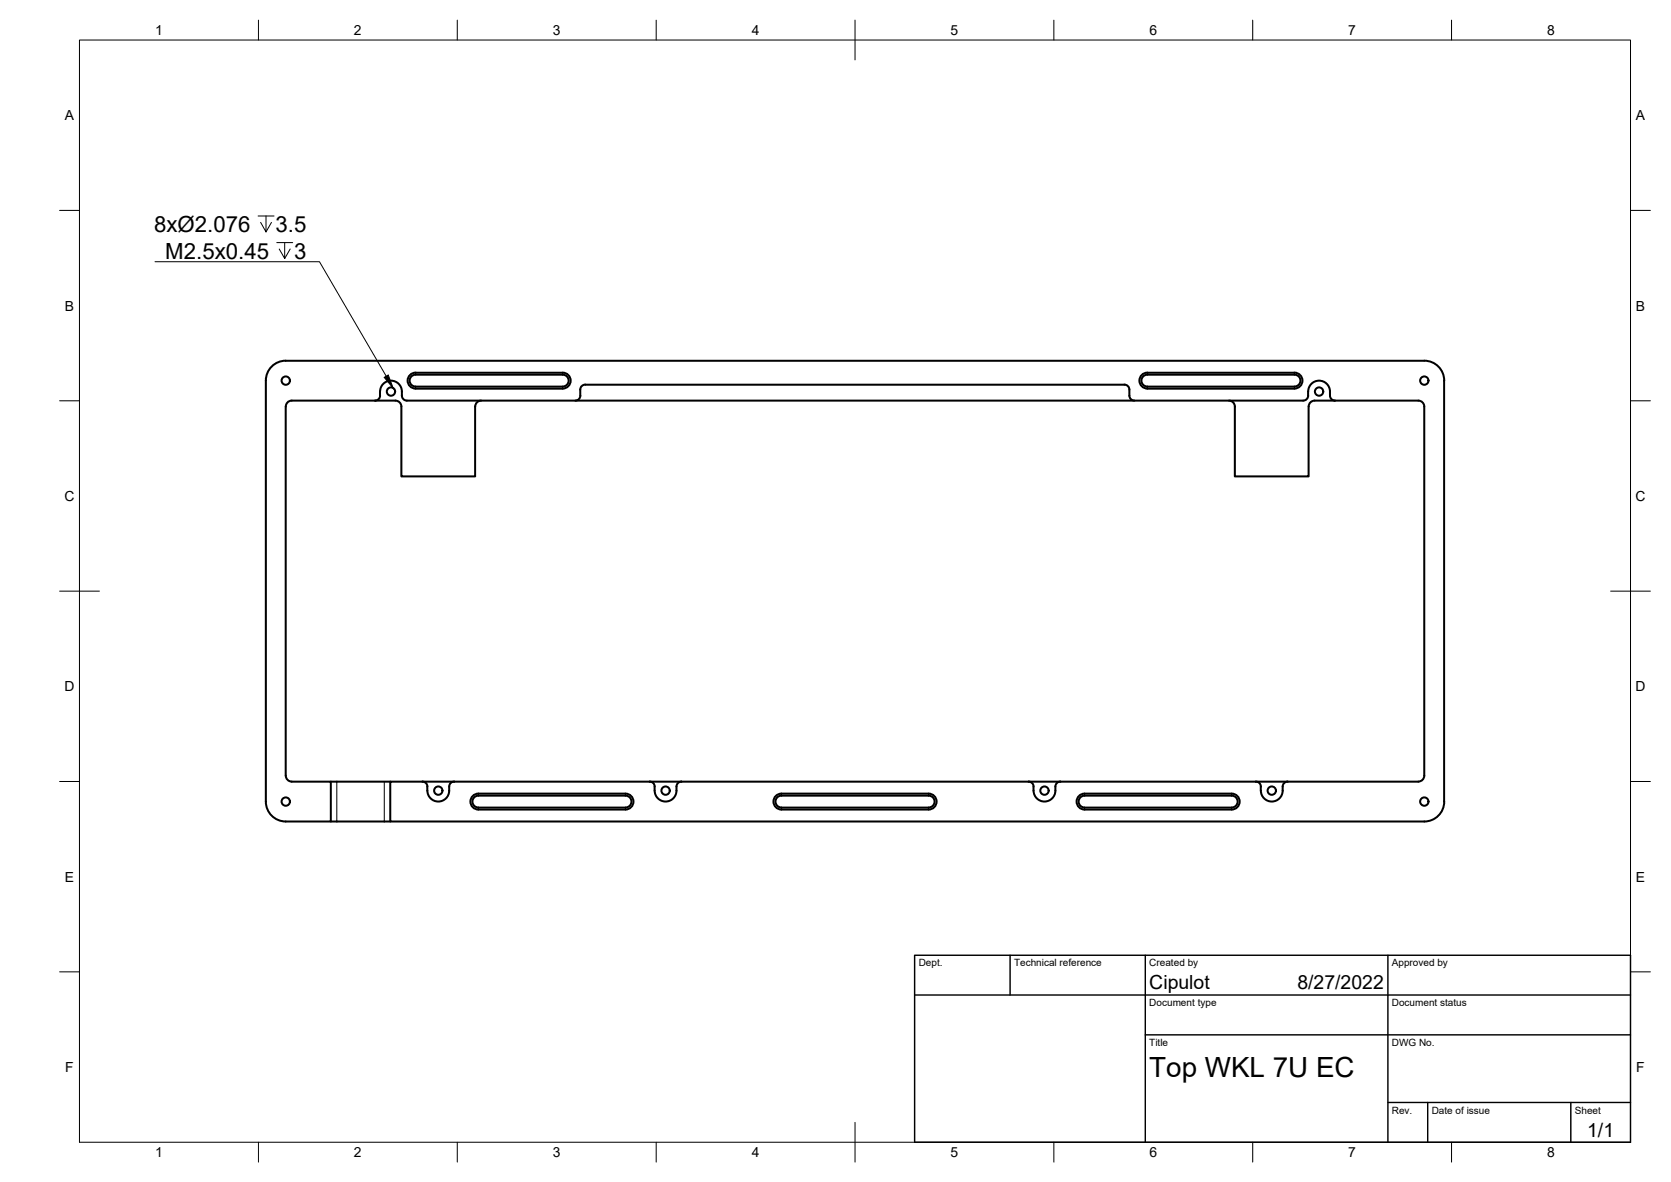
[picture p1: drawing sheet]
<svg xmlns="http://www.w3.org/2000/svg" width="420mm" height="297mm" viewBox="0 0 420 297" stroke-linecap="round" stroke-linejoin="round" font-family="sans-serif">
<!-- layer: Visible -->
<g fill="none" stroke="#000" stroke-width=".51">
<path d="M95.5 98.4a1.84 1.84 0 0 1-.4 2l-.8 .3M95.6 98.4a2.74 2.74 0 0 1 2.7-2.7 2.74 2.74 0 0 1 2.7 2.7M101 98.4a1.75 1.75 0 0 0 .9 2.2l.4 .1M104.5 97.7h37M104.5 97.2h37M104.5 97.6a2 2 0 0 1-2-2 2 2 0 0 1 2-2l37 .1a1.99 1.99 0 0 1 2 2 1.99 1.99 0 0 1-2 1.9M141.5 97.1a1.49 1.49 0 0 0 1.5-1.5 1.49 1.49 0 0 0-1.5-1.4h-37a1.49 1.49 0 0 0-1.5 1.5 1.49 1.49 0 0 0 1.5 1.4M288.5 97.7h37M288.5 97.2h37M288.5 97.6a2 2 0 0 1-2-2 2 2 0 0 1 2-2l37 .1a1.99 1.99 0 0 1 2 2 1.99 1.99 0 0 1-2 1.9M325.5 97.1a1.49 1.49 0 0 0 1.5-1.5 1.49 1.49 0 0 0-1.5-1.4h-37a1.49 1.49 0 0 0-1.5 1.5 1.49 1.49 0 0 0 1.5 1.4M328.9 98.4v1"/>
<path d="M328.9 99.4a1.26 1.26 0 0 1-1.2 1.3h-225.4M328.9 98.4a2.74 2.74 0 0 1 2.8-2.7 2.74 2.74 0 0 1 2.7 2.7M334.4 98.4a1.75 1.75 0 0 0 .9 2.2l.4 .1M121 100.7a1.49 1.49 0 0 0-1.5 1.5M144.7 100.7a1.23 1.23 0 0 0 1.2-1.3v-1.5a1.23 1.23 0 0 1 1.3-1.2h135.5a1.26 1.26 0 0 1 1.3 1.2v1.5a1.26 1.26 0 0 0 1.2 1.3M309 100.7a1.49 1.49 0 0 1 1.5 1.5v17.5h18.5v-17.5M329.1 102.2a1.49 1.49 0 0 1 1.4-1.5h26.1a1.49 1.49 0 0 1 1.5 1.5v92.7a1.49 1.49 0 0 1-1.5 1.5h-258.5v10h260a5 5 0 0 0 5-5v-105.7a5 5 0 0 0-5-5.1l-286.3 .1a5 5 0 0 0-5 4.9v105.9a5 5 0 0 0 5.1 4.9h11.3v-10h-9.9a1.54 1.54 0 0 1-1.4-1.5l-.1-92.7a1.54 1.54 0 0 1 1.6-1.5h26a1.49 1.49 0 0 1 1.5 1.5v17.5h18.6v-17.5M83.2 196.4h14.9M106.2 196.4a1.26 1.26 0 0 1 1.3 1.3M107.4 197.7v1M114.2 196.4a1.26 1.26 0 0 0-1.3 1.3 2.87 2.87 0 0 1-1 3.2 2.87 2.87 0 0 1-3.4-.1 2.74 2.74 0 0 1-1-2.1M163.4 196.4a1.26 1.26 0 0 1 1.2 1.3"/>
<path d="M164.6 197.7v1M171.4 196.4a1.26 1.26 0 0 0-1.3 1.3 2.87 2.87 0 0 1-1.1 3.2 2.87 2.87 0 0 1-3.4-.1 2.74 2.74 0 0 1-1-2.1M196.5 199.4h37M196.5 199.9h37M196.5 199.9a1.49 1.49 0 0 0-1.5 1.5 1.49 1.49 0 0 0 1.5 1.5M196.5 199.4a2 2 0 0 0-2 2 2 2 0 0 0 2 2M233.5 199.4a2 2 0 0 1 2 2 2 2 0 0 1-2 2M233.5 199.9a1.49 1.49 0 0 1 1.5 1.5 1.49 1.49 0 0 1-1.5 1.5M258.6 196.4a1.23 1.23 0 0 1 1.3 1.3 2.95 2.95 0 0 0 3.4 3.7 2.99 2.99 0 0 0 2.1-3.7 1.26 1.26 0 0 1 1.2-1.3M315.8 196.4a1.23 1.23 0 0 1 1.2 1.3 2.95 2.95 0 0 0 3.4 3.7 2.99 2.99 0 0 0 2.1-3.7 1.26 1.26 0 0 1 1.3-1.3M83.2 206.4h14.9M118.9 200l.8-.5 .6-.1h37a2 2 0 0 1 2 2 2 2 0 0 1-2 2h-37a2 2 0 0 1-1.9-1.2 2 2 0 0 1 .5-2.2z"/>
<path d="M120.3 203h37M120.3 202.9a1.49 1.49 0 0 1-1.5-1.5 1.49 1.49 0 0 1 1.5-1.5h37a1.49 1.49 0 0 1 1.5 1.5 1.49 1.49 0 0 1-1.5 1.5M196.5 203.4h37M196.5 203h37M271.3 200l.9-.5 .5-.1h37a2 2 0 0 1 2 2 2 2 0 0 1-2 2h-37a2 2 0 0 1-1.8-1.2 2 2 0 0 1 .4-2.2zM272.7 203h37M272.7 202.9a1.49 1.49 0 0 1-1.5-1.5 1.49 1.49 0 0 1 1.5-1.5h37a1.49 1.49 0 0 1 1.5 1.5 1.49 1.49 0 0 1-1.5 1.5"/>
<circle cx="71.9" cy="95.6" r="1.05"/>
<circle cx="98.3" cy="98.4" r="1.05"/>
<circle cx="331.7" cy="98.4" r="1.05"/>
<circle cx="358.1" cy="95.6" r="1.05"/>
<circle cx="110.2" cy="198.7" r="1.05"/>
<circle cx="167.4" cy="198.7" r="1.05"/>
<circle cx="262.6" cy="198.7" r="1.05"/>
<circle cx="319.8" cy="198.7" r="1.05"/>
<circle cx="71.9" cy="201.4" r="1.05"/>
<circle cx="358.1" cy="201.4" r="1.05"/>
</g>
<!-- layer: Visible Narrow -->
<g fill="none" stroke="#000" stroke-width=".25">
<path d="M104.5 93.7v.5M104.5 97.2v.5M141.5 93.7v.5M141.5 97.2v.5M288.5 93.7v.5M288.5 97.2v.5M325.5 93.7v.5M325.5 97.2v.5M84.7 196.4v10M96.6 196.4v10M120.3 199.4v.5M157.3 199.4v.5"/>
<path d="M196.5 199.4v.5M233.5 199.4v.5M272.7 199.4v.5M309.7 199.4v.5M120.3 203v.4M157.3 203v.4M196.5 203v.4M233.5 203v.4M272.7 203v.4M309.7 203v.4"/>
</g>
<!-- layer: Border -->
<g fill="none" stroke="#000" stroke-width=".25">
<path d="M20 10.1h390v276.9h-390zM65 5.1v5M115 5.1v5M165 5.1v5M215 5.1v10M265 5.1v5M315 5.1v5M365 5.1v5M15 52.9h5M410 52.9h5M15 100.7h5M410 100.7h5"/>
<path d="M15 148.6h10M405 148.6h10M15 196.4h5M410 196.4h5M15 244.2h5M410 244.2h5M65 287v5M115 287v5M165 287v5M215 282.1v9.9M265 287v5M315 287v5"/>
<path d="M365 287v5"/>
</g>
<!-- layer: TitleBlock -->
<path d="M230 240.1h180v46.9h-180zM230 250h180M254 240.1v9.9M288 240.1v46.9M349 240.1v46.9M288 260.1h122M349 277.1h61M359 277.1v9.9M395 277.1v9.9" fill="none" stroke="#000" stroke-width=".36"/>
<!-- layer: Annotations -->
<path d="M64.9 54.3h4M66.9 54.3v4l-1.4-2.4M68.3 55.9l-1.4 2.4M39 65.8h41.3l16.8 28.7M69.6 61h4M71.6 61v4l-1.4-2.4M73 62.6l-1.4 2.4" fill="none" stroke="#000" stroke-width=".25"/>
<path d="M96.6 94.8l1-.6 1.3 3.4z" fill="#000" stroke="#000" stroke-width=".25"/>
<text font-size="7" x="289" y="270.6">Top WKL 7U EC</text>
<g font-size="5.6">
<text x="38.7" y="58.3">8xØ2.076</text>
<text x="69.3" y="58.3">3.5</text>
<text x="41.6" y="65">M2.5x0.45</text>
<text x="74" y="65">3</text>
</g>
<g font-size="4.9">
<text x="289" y="248.5">Cipulot</text>
<text x="326.2" y="248.5">8/27/2022</text>
<text x="399.1" y="285.7">1/1</text>
</g>
<g font-size="3.5">
<text x="39" y="8.8">1</text>
<text x="89" y="8.8">2</text>
<text x="139" y="8.8">3</text>
<text x="189" y="8.8">4</text>
<text x="239" y="8.8">5</text>
<text x="289" y="8.8">6</text>
<text x="339" y="8.8">7</text>
<text x="389" y="8.8">8</text>
<text x="16.3" y="30.2">A</text>
<text x="411.3" y="30.2">A</text>
<text x="16.3" y="78">B</text>
<text x="411.3" y="78">B</text>
<text x="16.2" y="125.9">C</text>
<text x="411.2" y="125.9">C</text>
<text x="16.2" y="173.7">D</text>
<text x="411.2" y="173.7">D</text>
<text x="16.3" y="221.6">E</text>
<text x="411.3" y="221.6">E</text>
<text x="16.4" y="269.4">F</text>
<text x="411.4" y="269.4">F</text>
<text x="39" y="290.8">1</text>
<text x="89" y="290.8">2</text>
<text x="139" y="290.8">3</text>
<text x="189" y="290.8">4</text>
<text x="239" y="290.8">5</text>
<text x="289" y="290.8">6</text>
<text x="339" y="290.8">7</text>
<text x="389" y="290.8">8</text>
</g>
<g font-size="2.5">
<text x="231" y="242.9">Dept.</text>
<text x="255" y="242.9">Technical reference</text>
<text x="289" y="242.9">Created by</text>
<text x="350" y="242.9">Approved by</text>
<text x="289" y="252.8">Document type</text>
<text x="350" y="252.8">Document status</text>
<text x="289" y="262.9">Title</text>
<text x="350" y="262.9">DWG No.</text>
<text x="350" y="279.9">Rev.</text>
<text x="360" y="279.9">Date of issue</text>
<text x="396" y="279.9">Sheet</text>
</g>
</svg>
